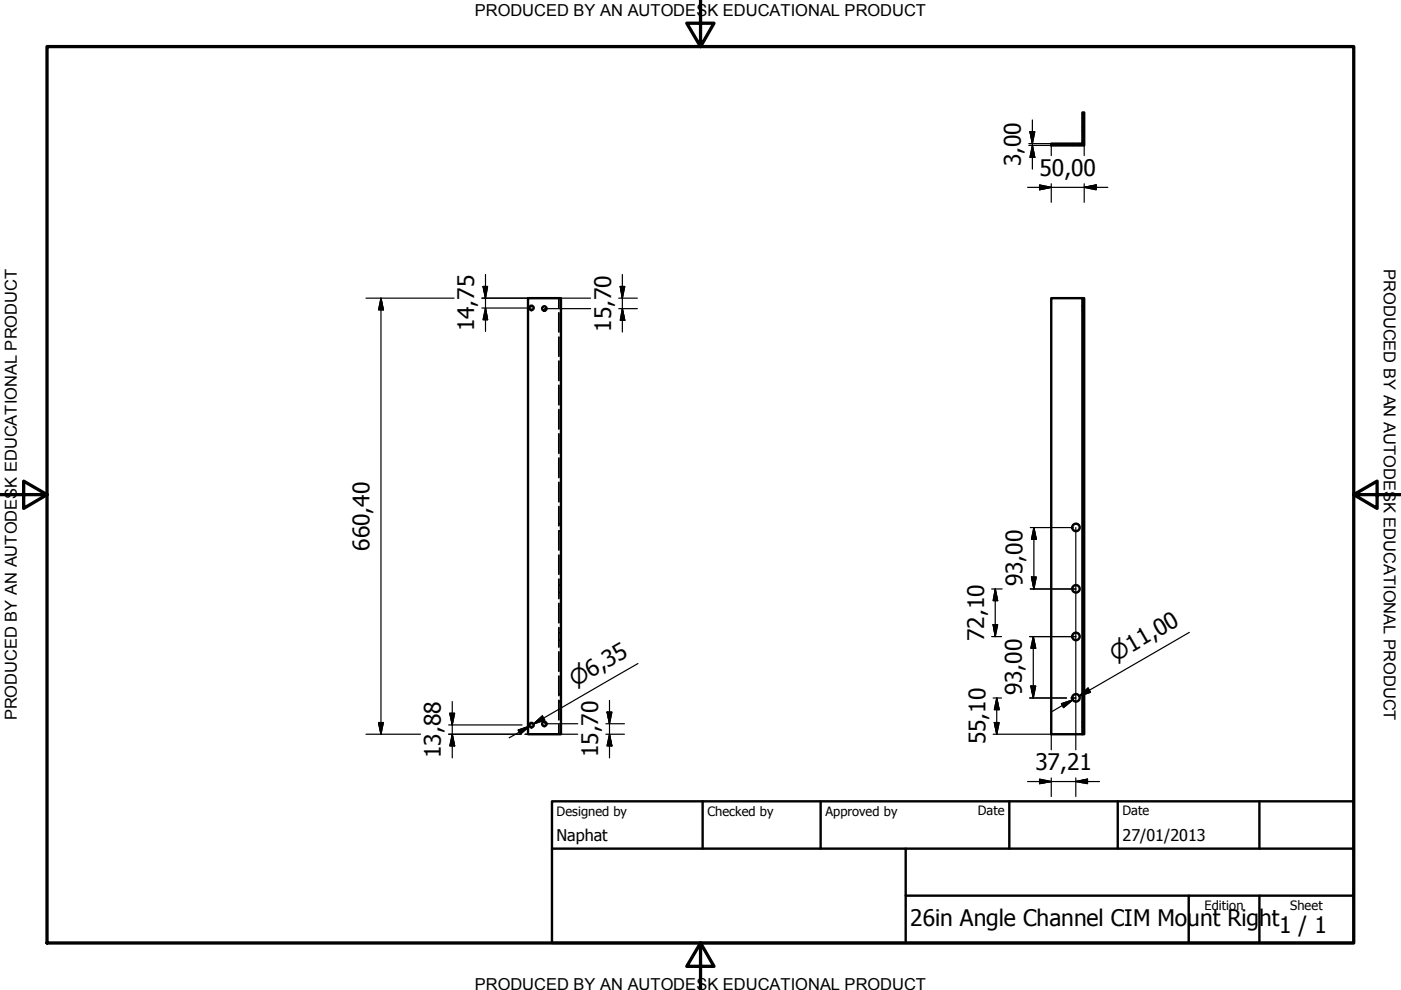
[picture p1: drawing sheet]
<svg xmlns="http://www.w3.org/2000/svg" width="297mm" height="210mm" viewBox="0 0 297 210" stroke-linecap="round" stroke-linejoin="round" font-family="sans-serif">
<!-- layer: Visible (ISO) -->
<g fill="none" stroke="#000" stroke-width=".51">
<path d="M222.9 30.5h6.6v-6.7h.4v7h-7zM112 63.2h6.9v92.5h-6.9zM229.5 63.2h.4v92.5h-.4zM229.5 63.2h-6.6v92.5h6.6"/>
<circle cx="112.7" cy="65.3" r=".48"/>
<circle cx="115.4" cy="65.4" r=".48"/>
<circle cx="228.1" cy="111.8" r=".79"/>
<circle cx="228.1" cy="124.8" r=".79"/>
<circle cx="228.1" cy="134.9" r=".79"/>
<circle cx="112.7" cy="153.7" r=".48"/>
<circle cx="115.4" cy="153.5" r=".48"/>
<circle cx="228.1" cy="148" r=".79"/>
</g>
<!-- layer: Hidden (ISO) -->
<g fill="none" stroke="#000" stroke-width=".38">
<path d="M227.3 30.5v.1M227.3 30.7v.1M228.9 30.5v.1M228.9 30.7v.1M229.5 25.1h.1M229.5 24.2h.1M229.5 27.8h.1M229.5 26.9h.1M229.7 25.1h.2M229.7 24.2h.2M229.7 27.8h.2M229.7 26.9h.2"/>
<path d="M118.5 63.2v2M118.5 66.3v4.1M118.5 71.5v4M118.5 76.6v4.1M229.5 65.8h.1M229.5 64.9h.1M229.5 65.9h.1M229.5 65h.1M229.7 65.8h.2M229.7 64.9h.2M229.7 65.9h.2M229.7 65h.2"/>
<path d="M118.5 81.7v4.1M118.5 86.8v4.2M118.5 92v4.1M118.5 97.1v4.2M118.5 102.3v4.1M118.5 107.4v4.1M118.5 112.6v4M118.5 117.7v4.1M118.5 112.6h.2M118.5 111h.2M118.8 112.6h.1M118.8 111h.1"/>
<path d="M118.5 122.8v4.1M118.5 127.9v4.2M118.5 133.1v4.1M118.5 138.2v4.1M118.5 125.6h.2M118.5 124.1h.2M118.5 135.7h.2M118.5 134.1h.2M118.8 125.6h.1M118.8 124.1h.1M118.8 135.7h.1M118.8 134.1h.1"/>
<path d="M118.5 143.4v4.1M118.5 148.5v4.1M118.5 153.6v2.1M118.5 148.8h.2M118.5 147.2h.2M118.8 148.8h.1M118.8 147.2h.1M229.5 154.1h.1M229.5 153.3h.1M229.5 153.9h.1M229.5 153h.1M229.7 154.1h.2"/>
<path d="M229.7 153.3h.2M229.7 153.9h.2M229.7 153h.2"/>
</g>
<!-- layer: Border (ISO) -->
<path d="M148.5 -.1v10l-2.9-5h5.8l-2.9 5M10 9.9h277v190h-277zM0 104.9h10l-5-2.9v5.8l5-2.9M287 104.9l5 2.9v-5.8l-5 2.9h10M148.5 199.9l2.9 5h-5.8l2.9-5v10" fill="none" stroke="#000" stroke-width=".7"/>
<!-- layer: Title (ISO) -->
<path d="M117 169.9h170v30h-170zM117 179.9h170M149 169.9v10M174 169.9v10M192 179.9v20M214 169.9v10M237 169.9v10M267 169.9v10M192 189.9h95M252 189.9v10M267 189.9v10" fill="none" stroke="#000" stroke-width=".51"/>
<!-- layer: Dimension (ISO) -->
<g fill="none" stroke="#000" stroke-width=".25">
<path d="M217.9 39.7h17M218.1 30.8h4.8v2.2M218.1 30.5h4.8M218.4 27.9h1l-.5 2.6zM218.9 30.8l.5 2.6h-1zM218.9 25.4v10.4M220.4 39.2l2.5 .5-2.5 .5zM222.9 39v3.9M229.9 39.7l2.5-.5v1zM229.9 30.8v2.2M229.9 39v3.9M102.9 58.2v12.1"/>
<path d="M132 58.2v12.2M77.6 63.2h18.7M80.8 63.2l.5 2.5h-1zM80.8 63.2v92.5M102.2 63.2h23M102.2 65.3h10.4M102.4 60.7h1l-.5 2.5zM102.9 65.3l.5 2.5h-1zM115.4 65.4h9.8M131.2 63.2h3.9M131.2 65.4h3.9M131.5 60.7h1l-.5 2.5z"/>
<path d="M132 65.4l.5 2.5h-1zM218.4 111.9h8.9M219.2 111.9l.5 2.4h-1zM219.2 111.9v13M228.1 111.9v47.1M210.2 135h2.1M210.2 124.9h2.3M210.6 132.4h.9l-.5 2.6zM211 124.9l.5 2.5h-.9zM211 124.9v10.1M218.3 135h9.8M218.4 124.9h9.7"/>
<path d="M218.7 122.3h1l-.5 2.6zM219.1 135l.5 2.4h-1zM219.1 135v13M252.2 134.1l-23.4 13.5 2.1-1.3M77.6 155.7h11.6M80.3 153.2h1l-.5 2.5zM95.1 155.7h15.4M95.1 153.7h15.6M95.4 151.2h1l-.5 2.5zM95.9 155.7l.5 2.5h-1zM95.9 148.8v11.9M109.9 154.8l2.4-.8-1.9 1.6z"/>
<path d="M111.3 155.7h11.2M112.1 153.7h.5M112.3 154l-4.4 2.4M113.1 153.5l1.9-1.7 .5 .9zM115.4 153.5h7.1M128.5 155.7h3.9M128.5 153.5h3.9M128.7 151h1l-.5 2.5zM129.2 155.7l.5 2.5h-1zM129.2 148.5v12.2M135.3 140.7l-22.2 12.8 2.2-1.3M210.6 155.7h12.3v3.3"/>
<path d="M210.6 148h1.7M210.8 153.2h1l-.5 2.5zM211.3 148l.5 2.5h-1zM211.3 148v7.7M218.3 148h7.8M218.6 145.5h1l-.5 2.5zM225 149.2l2.5-.8-2 1.6zM227.1 148h1M227.5 148.4l-4.4 2.4M228.8 147.6l1.9-1.7 .5 .9zM217.9 165.7h15.2M220.4 165.2l2.5 .5-2.5 .5z"/>
<path d="M222.9 164.9v4M228.1 165.7l2.5-.5v1zM228.1 164.9v4"/>
</g>
<g fill="#000" stroke="#000" stroke-width=".25">
<path d="M218.4 27.9l.5 2.6zM218.4 27.9h1l-.5 2.6zM218.9 30.8l.5 2.6zM218.9 30.8l.5 2.6h-1zM229.9 39.7l2.5-.5zM229.9 39.7l2.5-.5v1zM220.4 40.2l2.5-.5zM220.4 39.2l2.5 .5-2.5 .5zM80.8 63.2l.5 2.5zM80.8 63.2l.5 2.5h-1zM102.4 60.7l.5 2.5zM102.4 60.7h1l-.5 2.5z"/>
<path d="M102.9 65.3l.5 2.5zM102.9 65.3l.5 2.5h-1zM131.5 60.7l.5 2.5zM131.5 60.7h1l-.5 2.5zM132 65.4l.5 2.5zM132 65.4l.5 2.5h-1zM219.2 111.9l.5 2.4zM219.2 111.9l.5 2.4h-1zM210.6 132.4l.4 2.6zM210.6 132.4h.9l-.5 2.6zM211 124.9l.5 2.5zM211 124.9l.5 2.5h-.9z"/>
<path d="M218.7 122.3l.5 2.6zM218.7 122.3h1l-.5 2.6zM219.1 135l.5 2.4zM219.1 135l.5 2.4h-1zM80.3 153.2l.5 2.5zM80.3 153.2h1l-.5 2.5zM95.4 151.2l.5 2.5zM95.4 151.2h1l-.5 2.5zM95.9 155.7l.5 2.5zM95.9 155.7l.5 2.5h-1zM110.4 155.6l1.9-1.6zM109.9 154.8l2.4-.8-1.9 1.6z"/>
<path d="M113.1 153.5l1.9-1.7zM113.1 153.5l1.9-1.7 .5 .9zM128.7 151l.5 2.5zM128.7 151h1l-.5 2.5zM129.2 155.7l.5 2.5zM129.2 155.7l.5 2.5h-1zM210.8 153.2l.5 2.5zM210.8 153.2h1l-.5 2.5zM211.3 148l.5 2.5zM211.3 148l.5 2.5h-1zM218.6 145.5l.5 2.5zM218.6 145.5h1l-.5 2.5z"/>
<path d="M225.5 150l2-1.6zM225 149.2l2.5-.8-2 1.6zM228.8 147.6l1.9-1.7zM228.8 147.6l1.9-1.7 .5 .9zM220.4 166.2l2.5-.5zM220.4 165.2l2.5 .5-2.5 .5zM228.1 165.7l2.5-.5zM228.1 165.7l2.5-.5v1z"/>
</g>
<g font-size="4.8">
<text x="216.5" y="35.3" transform="rotate(-90 216.5 35.3)">3,00</text>
<text x="220.4" y="37.3">50,00</text>
<text x="100.5" y="70.3" transform="rotate(-90 100.5 70.3)">14,75</text>
<text x="129.6" y="70.3" transform="rotate(-90 129.6 70.3)">15,70</text>
<text x="78.4" y="116.7" transform="rotate(-90 78.4 116.7)">660,40</text>
<text x="216.8" y="124.3" transform="rotate(-90 216.8 124.3)">93,00</text>
<text x="208.7" y="135.9" transform="rotate(-90 208.7 135.9)">72,10</text>
<text x="216.7" y="147.4" transform="rotate(-90 216.7 147.4)">93,00</text>
<text x="93.5" y="160.7" transform="rotate(-90 93.5 160.7)">13,88</text>
<text x="126.8" y="160.6" transform="rotate(-90 126.8 160.6)">15,70</text>
<text x="209" y="157.8" transform="rotate(-90 209 157.8)">55,10</text>
<text x="219.5" y="163.3">37,21</text>
<text x="193" y="196.3">26in Angle Channel CIM Mount Right</text>
<text x="271.2" y="197.8">1 / 1</text>
</g>
<g font-size="4.6">
<text x="236.5" y="140.3" transform="rotate(-30 236.5 140.3)">⌀11,00</text>
<text x="121.9" y="145.6" transform="rotate(-30 121.9 145.6)">⌀6,35</text>
</g>
<g font-size="3.5">
<text x="100.6" y="3.5">PRODUCED BY AN AUTODESK EDUCATIONAL PRODUCT</text>
<text x="293.4" y="57.1" transform="rotate(90 293.4 57.1)">PRODUCED BY AN AUTODESK EDUCATIONAL PRODUCT</text>
<text x="3.6" y="152.8" transform="rotate(-90 3.6 152.8)">PRODUCED BY AN AUTODESK EDUCATIONAL PRODUCT</text>
<text x="100.6" y="209.9">PRODUCED BY AN AUTODESK EDUCATIONAL PRODUCT</text>
</g>
<g font-size="3.4">
<text x="118" y="178.2">Naphat</text>
<text x="238" y="178.3">27/01/2013</text>
</g>
<g font-size="2.7">
<text x="118" y="173">Designed by</text>
<text x="150" y="173">Checked by</text>
<text x="175" y="173">Approved by</text>
<text x="207.3" y="172.9">Date</text>
<text x="238" y="172.9">Date</text>
<text x="255.4" y="193">Edition</text>
<text x="273.6" y="193">Sheet</text>
</g>
</svg>
